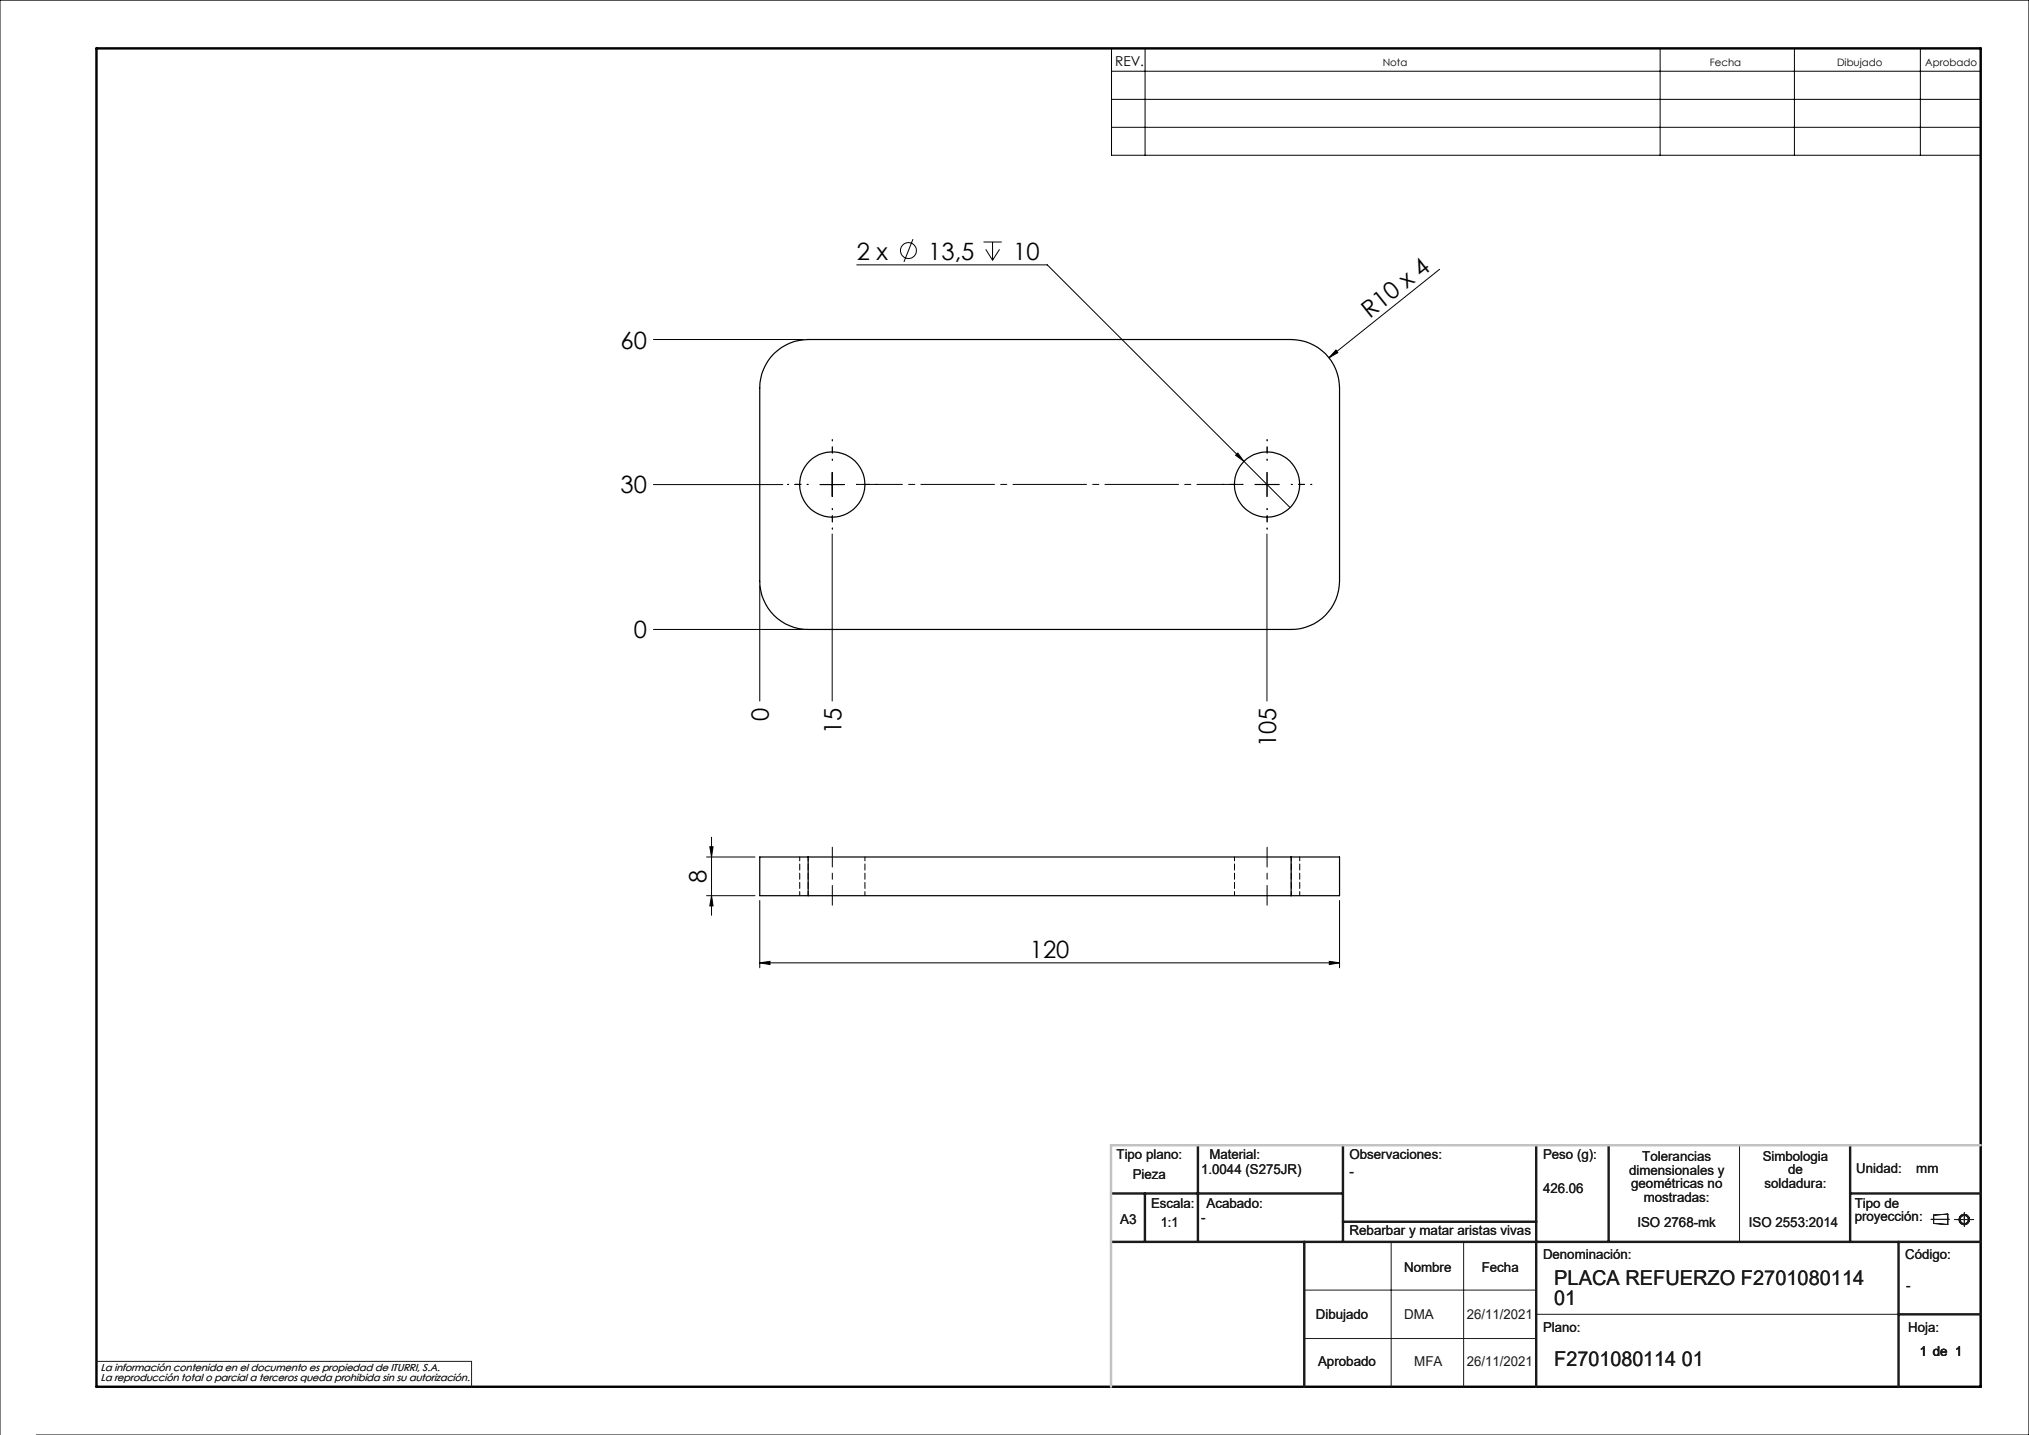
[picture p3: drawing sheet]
<svg xmlns="http://www.w3.org/2000/svg" width="420mm" height="297mm" viewBox="0 0 420 297" stroke-linecap="round" stroke-linejoin="round" font-family="sans-serif">
<g fill="none" stroke="#191924" stroke-width=".21">
<path d="M360.1 237v20M288 257v30M303 257v30M399.7 252.4h3.8M400.3 251.5l2.9-.2v2.1l-2.9-.2zM404.6 252.4h4M406.6 251v2.8M270 267h48M270 277h48M318 272h75M20 281.8h77.6v5.2"/>
<circle cx="406.6" cy="252.4" r=".86"/>
<circle cx="406.6" cy="252.4" r="1.07"/>
</g>
<g fill="none" stroke="#000" stroke-width=".21">
<path d="M230.1 10h179.9v22.1h-179.9zM230.1 14.7h179.9M237 10v22.1M343.6 10v22.1M371.4 10v22.1M397.5 10v22.1M230.1 20.6h179.9M230.1 26.3h179.9M177.3 54.8h39.5l50.3 50.3M189 49.5l-1.9 4.7M203.6 50.1h3.8M204 51.6l1.5 2.3"/>
<path d="M205.5 50.1v3.8M206.9 51.6l-1.4 2.3M298 55.7l-22.9 18.3M135.3 70.3h31M276.5 72.5l.4 .5-1.8 1zM172.3 97.8v5M255.8 94.2l.4-.4 1.3 1.7zM262.3 97.8v5M135.3 100.3h26.7M169.8 100.3h5M172.3 110.5v34.6M259.8 100.3h5"/>
<path d="M262.3 110.5v34.6M135.3 130.3h31M157.3 121.3v23.8M146.3 177.4h10M146.9 175.3h.7l-.3 2.1zM147.3 173.3v16.1M146.3 185.4h10M147.3 185.4l.3 2.1h-.7zM157.3 199.3l2.1-.3v.6zM157.3 186.4v13.9M157.3 199.3h120M275.2 199l2.1 .3-2.1 .3z"/>
<path d="M277.3 186.4v13.9M0 297v-297h420v297h-412.5"/>
<circle cx="188" cy="51.9" r="1.65"/>
</g>
<path d="M20 10h390v277h-390z" fill="none" stroke="#000" stroke-width=".5"/>
<g fill="none" stroke="#191924" stroke-width=".5">
<path d="M248 237v20M278 237v20M318 237v50M333 237v20M383 237v20M230 257h180M230 247h48M237 247v10M270 257v30M278 252.9h40M383 247h27M393 257v30"/>
<path d="M393 272h17"/>
</g>
<path d="M410 237h-180v50" fill="none" stroke="#c0c0c0" stroke-width=".5"/>
<path d="M172.3 95.3v-4.3M262.3 95.3v-4.3M167.3 100.3h-4.3M172.3 105.3v4.2M177.3 100.3h4.2M257.3 100.3h-4.3M262.3 105.3v4.2M267.3 100.3h4.2" fill="none" stroke="#000" stroke-width=".21" stroke-dasharray="15.2 1.3 1.3 1.3" stroke-dashoffset="15"/>
<path d="M262.3 100.3v-2.5M262.3 100.3h-2.5M262.3 100.3v2.5M262.3 100.3h2.5" fill="none" stroke="#000" stroke-width=".21" stroke-dasharray="15.2 1.3 1.3 1.3"/>
<path d="M177.3 100.3h80" fill="none" stroke="#000" stroke-width=".21" stroke-dasharray="15.2 1.3 1.3 1.3" stroke-dashoffset="5.7"/>
<path d="M172.3 175.4v12M262.3 175.4v12" fill="none" stroke="#000" stroke-width=".21" stroke-dasharray="15.2 1.3 1.3 1.3" stroke-dashoffset="11.1"/>
<g fill="#000">
<path d="M276.5 72.5l.4 .5-1.8 1zM255.8 94.2l.4-.4 1.3 1.7z"/>
<path d="M147.3 185.4l.3 2.1h-.7zM146.9 175.3h.7l-.3 2.1z"/>
<path d="M275.2 199l2.1 .3-2.1 .3zM157.3 199.3l2.1-.3v.6z"/>
</g>
<g fill="none" stroke="#000" stroke-width=".25">
<path d="M160.2 73.2a10.2 10.2 0 0 1 7.1-2.9h100a10 10 0 0 1 10 10v40a10 10 0 0 1-10 10h-100a10 10 0 0 1-10-10v-40a10.2 10.2 0 0 1 2.9-7.1zM167.3 177.4h-10v8h10M167.3 177.4v8M167.3 177.4h100M267.3 177.4h10v8h-10M267.3 177.4v8M167.3 185.4h100"/>
<circle cx="172.3" cy="100.3" r="6.7"/>
<circle cx="262.3" cy="100.3" r="6.7"/>
</g>
<path d="M165.5 177.4v8M255.5 177.4v8M267.3 177.4v8M167.3 185.4v-8M179 185.4v-8M269 185.4v-8" fill="none" stroke="#000" stroke-width=".21" stroke-dasharray="1.3 .6" stroke-dashoffset=".4"/>
<g font-size="4.9">
<text x="177.4" y="53.7">2 x</text>
<text x="192.2" y="53.7">13,5</text>
<text x="209.8" y="53.7">10</text>
<text x="283.6" y="65.9" transform="rotate(-39 283.6 65.9)">R10 x 4</text>
<text x="128.5" y="72.1">60</text>
<text x="128.5" y="102.1">30</text>
<text x="131.2" y="132.1">0</text>
<text x="159.2" y="149.2" transform="rotate(-90 159.2 149.2)">0</text>
<text x="174.2" y="151.9" transform="rotate(-90 174.2 151.9)">15</text>
<text x="264.2" y="154.7" transform="rotate(-90 264.2 154.7)">105</text>
<text x="146.2" y="182.7" transform="rotate(-90 146.2 182.7)">8</text>
<text x="213.2" y="198.2">120</text>
</g>
<g font-size="4.2" fill="#191924">
<text x="321.7" y="265.9">PLACA REFUERZO F2701080114</text>
<text x="321.7" y="270.2">01</text>
<text x="321.7" y="282.8">F2701080114 01</text>
</g>
<text font-size="2.8" x="230.8" y="13.6">REV.</text>
<g font-size="2.8" fill="#191924">
<text x="231.1" y="239.9">Tipo plano:</text>
<text x="250.3" y="239.9">Material:</text>
<text x="279.3" y="239.9">Observaciones:</text>
<text x="319.4" y="239.9">Peso (g):</text>
<text x="234.5" y="244.1">Pieza</text>
<text x="248.6" y="243">1.0044 (S275JR)</text>
<text x="279.3" y="243.4">-</text>
<text x="337.2" y="243.1">dimensionales y</text>
<text x="337.6" y="246">geométricas no</text>
<text x="339.9" y="240.3">Tolerancias</text>
<text x="364.9" y="240.2">Simbologia</text>
<text x="365.3" y="245.9">soldadura:</text>
<text x="370.1" y="243">de</text>
<text x="384.2" y="242.7">Unidad:</text>
<text x="396.7" y="242.7">mm</text>
<text x="238.3" y="250">Escala:</text>
<text x="249.7" y="250">Acabado:</text>
<text x="319.4" y="246.9">426.06</text>
<text x="340.2" y="248.8">mostradas:</text>
<text x="383.9" y="250">Tipo de</text>
<text x="231.9" y="253.4">A3</text>
<text x="240.3" y="254">1:1</text>
<text x="248.6" y="252.9">-</text>
<text x="279.3" y="255.7">Rebarbar y matar aristas vivas</text>
<text x="338.9" y="254">ISO 2768-mk</text>
<text x="362" y="254">ISO 2553:2014</text>
<text x="383.9" y="252.8">proyección:</text>
<text x="290.6" y="263.3">Nombre</text>
<text x="306.7" y="263.3">Fecha</text>
<text x="319.4" y="260.6">Denominación:</text>
<text x="394.4" y="260.6">Código:</text>
<text x="394.6" y="266.9">-</text>
<text x="272.4" y="273">Dibujado</text>
<text x="290.6" y="273">DMA</text>
<text x="303.6" y="273">26/11/2021</text>
<text x="319.4" y="275.8">Plano:</text>
<text x="395" y="275.8">Hoja:</text>
<text x="397.4" y="280.6">1 de 1</text>
<text x="272.8" y="282.8">Aprobado</text>
<text x="292.7" y="282.8">MFA</text>
<text x="303.6" y="282.8">26/11/2021</text>
</g>
<g font-size="2.1">
<text x="286.2" y="13.6">Nota</text>
<text x="353.9" y="13.6">Fecha</text>
<text x="380.3" y="13.6">Dibujado</text>
<text x="398.5" y="13.6">Aprobado</text>
</g>
<g font-size="2.1" fill="#191924">
<text x="20.8" y="283.7">La información contenida en el documento es propiedad de ITURRI, S.A.</text>
<text x="20.8" y="285.7">La reproducción total o parcial a terceros queda prohibida sin su autorización.</text>
</g>
</svg>
